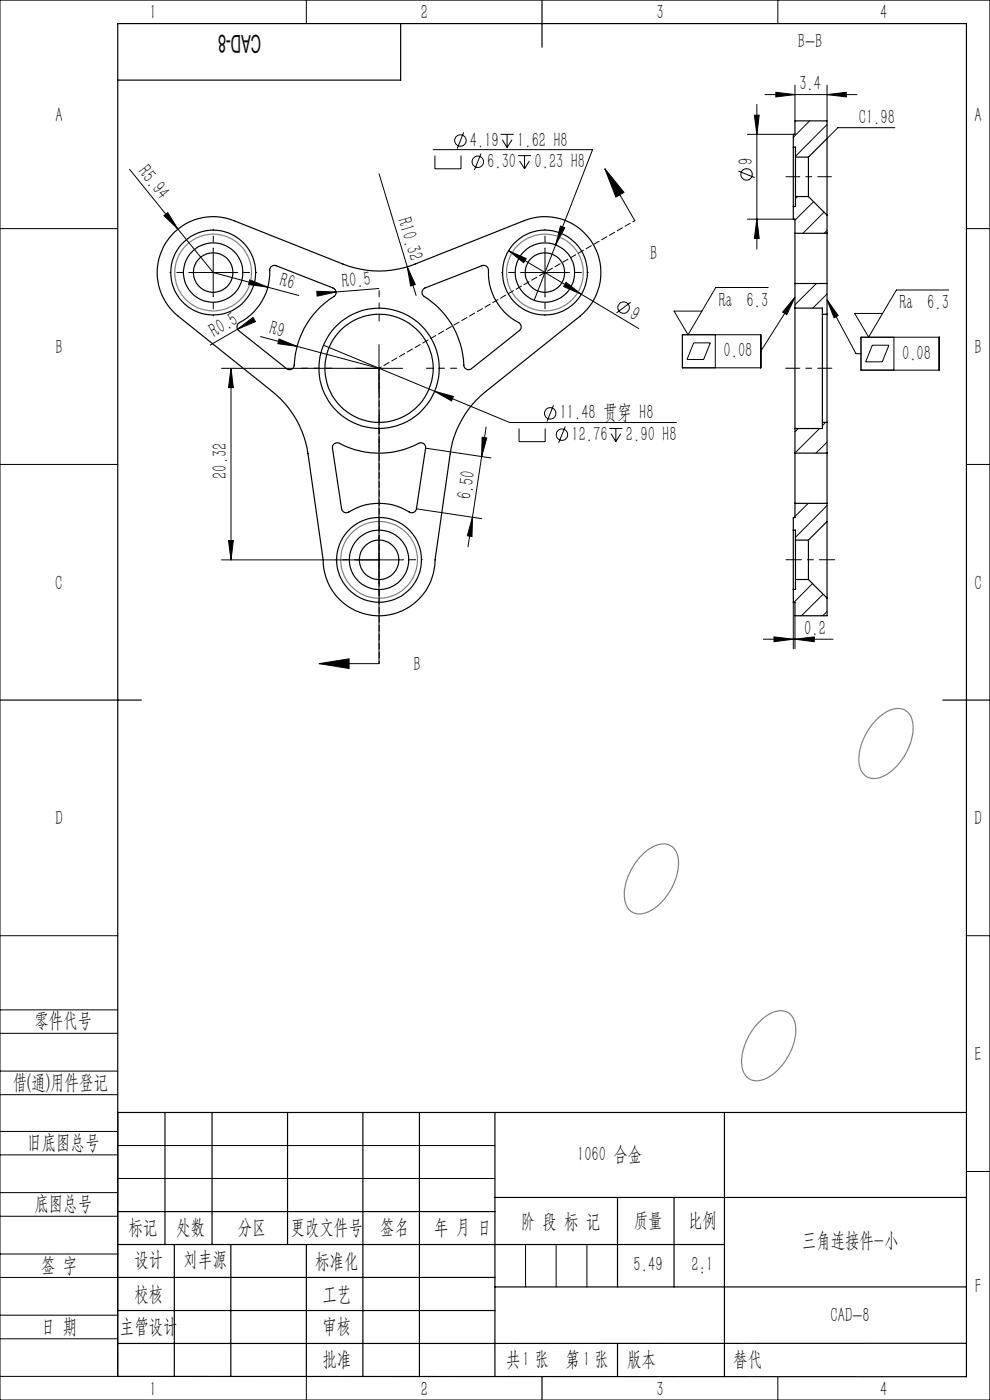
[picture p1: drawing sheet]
<svg xmlns="http://www.w3.org/2000/svg" width="210mm" height="297mm" viewBox="0 0 210 297" stroke-linecap="round" stroke-linejoin="round" font-family="sans-serif">
<g fill="none" stroke="#000" stroke-width=".21">
<path d="M0 0h210v297h-210zM65 0v5M164.6 19.6l4 .5-4 .5zM165 0v5M168.6 18.1v7.5M175.4 18.1v7.5M27.5 35.9l10.2 12.7M80.4 36.9l6 19.7M91.9 31.7h33.8l-12.4 32M92.3 33v2.8h5.5v-2.8M98.4 28.1l-1.4 3.4M102 32.6l-1.4 3.5"/>
<path d="M106.2 28.5h2.8M106.5 29.6l1.1 1.7M107.6 28.5v2.8M108.6 29.6l-1 1.7M109.9 33h2.7M110.2 34.1l1.1 1.7M111.3 33v2.8M112.3 34.1l-1 1.7M128.3 35.8l4.1 5-1.8 1zM128.3 35.8l6.4 11M156.6 36.3l3.5 1.4M158.5 28.5h9.8"/>
<path d="M160 24.4h1l-.5 4.1zM160.5 22.2v30.6M162.3 20.1h19.5M171.7 25.6l-3.4 3.5M175.4 20.1l4.1-.5v1zM175.4 26.4l-6.7 6.8M189.8 27.1h-12.1l-2.3 2.3M0 48.5h25M34.8 45.8l.8-.7 2.1 3.5zM37.7 48.6l7.5 9.2 11.6 3.1M40.2 57.8h10M45.2 52.8v10"/>
<path d="M53 59.4l3.8 1.5-4.1-.5zM86.4 56.6l1.7 3.8-1 .3zM86.4 56.6l1.9 6.1M107.9 53.2l3.7 1.7-.5 .8zM107.9 53.2l27.6 16.5M110.6 57.8h10M115.6 52.8v10M118.9 48l.9 .3-1.9 3.7zM120.1 59.9l3.2 2.5-3.7-1.6zM158.5 46.5h9.8M160.5 46.5l.5 4.1h-1zM169.2 41.7l-.5 .4"/>
<path d="M172.6 42.8l-4 3.9M174.8 45l-4.5 4.5M175.4 48.9l-.6 .6M205 48.5h5M47 78.1h38.4M49 78.1v40.7M49 78.1l.5 4.1h-1zM50.4 69.8l3.3-2.5 .5 .9zM50.4 69.8l-5.8 3.4M51.3 69.4l-.9 .4M55.3 71.4l7.7 2.1M56.8 60.9l6.6 1.8"/>
<path d="M59.2 71.9l3.8 1.6-4.1-.6zM63 73.5l17.4 4.6M67.2 61.8l4.1 .1-4 .9zM68.6 73.2l23.6 9.8M71.3 61.9l-1 .2M80.4 61.2l-9.1 .7M80.4 73.1v67.7h-12.7M133.8 64.1l-3 2.3M144.7 71h16.7v7h-16.7zM147.1 72.7h3.6l-1.4 3.6h-3.6zM151.7 71v7M162.9 61h-11.1l-5.9 10-2.9-5h5.9"/>
<path d="M168.6 63l-7.2 11.5M168.6 63l-1.7 3.7-.9-.5zM168.7 60.1l-.1 .1M173.2 60.1l-4.6 4.6M175.4 63.6l6.2 11.4h1M175.4 62.4l-3 3M175.4 63.6l2.4 3.4-.9 .4zM182.6 71.5h16.6v7h-16.6zM185 73.2h3.6l-1.5 3.6h-3.5zM189.6 71.5v7M201.3 61.5h-11.2l-5.8 10-3-5h5.9M0 98.5h25"/>
<path d="M90.3 95.1l13.8 2.1M92.2 83l4 1.1-.4 1zM92.2 83l15.9 6.6h35.4M102.3 92.7l1 .2-1.1 4zM103.1 90.6l-2.9 19.1M110.1 90.9v2.8h5.5v-2.8M117.4 86l-1.4 3.4M119.9 90.5l-1.4 3.4M129.3 90.9h2.7M129.6 92l1 1.7M130.6 90.9v2.8M131.7 92l-1.1 1.7"/>
<path d="M169.3 90.9l-.7 .7M173.8 90.9l-5.2 5.2M175.1 89.6l-.7 .7M175.4 93.8l-2.3 2.3M205 98.5h5M47 118.8h38.4M48.5 114.7h1l-.5 4.1zM88.3 107.9l13.9 2.1M100.2 109.7l-.9 6.3M100.2 109.7l-.1 4.1-1-.1zM168.5 109.8l-.2 .2M171.4 106.8l-2.8 2.8"/>
<path d="M175.4 107.2l-6.7 6.8M161.9 135.6h14.8M164.2 135.1l4.1 .5-4.1 .5zM168.3 127.8v9.8M168.6 135.6l4.1-.5v1zM168.6 130.6v7M168.7 122.9v.1M172.3 123.8l-3.9 4M174.6 126.1l-4.6 4.5M175.4 129.7l-.9 .9M67.7 140.8l6.3-1v2zM0 198.5h25"/>
<path d="M205 198.5h5M0 214.2h25M0 219.2h25M0 232.2h25M0 227.2h25M25 236v56h-25M0 245h25M0 240h25M0 258h25M0 253h25M25 243h80M25 250h80"/>
<path d="M205 248.5h5M0 271h25M0 266h25M0 279h25M111.5 264v9M118 264v9M124.5 264v9M0 284h25M65 292.1v4.9M153.7 292h.1M165 292v5"/>
<circle cx="97.7" cy="29.8" r="1.22"/>
<circle cx="101.3" cy="34.3" r="1.21"/>
<circle cx="158.4" cy="37" r="1.22"/>
<circle cx="132.3" cy="65.3" r="1.22"/>
<circle cx="116.7" cy="87.7" r="1.22"/>
<circle cx="119.2" cy="92.2" r="1.21"/>
</g>
<g fill="none" stroke="#808080" stroke-width=".25">
<path d="M185.6 153a7.2 7.2 0 0 1 5.2-2.7 3.4 3.4 0 0 1 2.9 3.8 12.1 12.1 0 0 1-7 10.9 3.3 3.3 0 0 1-4.5-3.3 12.4 12.4 0 0 1 3.4-8.7zM136.1 181.5a6.1 6.1 0 0 1 5.6-2.3 4.1 4.1 0 0 1 2.2 4.6 12.4 12.4 0 0 1-6.7 9.8 3.3 3.3 0 0 1-4.7-3.2 12.1 12.1 0 0 1 3.6-8.9zM160.9 216.9a6.1 6.1 0 0 1 5.5-2.4 3.7 3.7 0 0 1 2.4 4 12.5 12.5 0 0 1-6.7 10.5 3.3 3.3 0 0 1-4.8-3.2 12.6 12.6 0 0 1 3.6-8.9z"/>
<circle cx="45.2" cy="57.8" r="8.1"/>
<circle cx="115.6" cy="57.8" r="8.1"/>
<circle cx="80.4" cy="118.8" r="8.1"/>
</g>
<path d="M80.4 78.1v62.7M80.4 78.1l54.3-31.3" fill="none" stroke="#000" stroke-width=".21" stroke-dasharray="1.3 .6" stroke-dashoffset=".7"/>
<path d="M166.7 78.1h9.8" fill="none" stroke="#000" stroke-width=".21" stroke-dasharray="30.5 1.3 1.3 1.3" stroke-dashoffset="27.5"/>
<path d="M166.7 37.5h9.7" fill="none" stroke="#000" stroke-width=".21" stroke-dasharray="30.5 1.3 1.3 1.3" stroke-dashoffset="27.6"/>
<path d="M177.1 118.7h-10.4" fill="none" stroke="#000" stroke-width=".21" stroke-dasharray="30.5 1.3 1.3 1.3" stroke-dashoffset="27.2"/>
<g fill="none" stroke="#000" stroke-width=".25">
<path d="M85 5v12h-60M115 0v10M168.3 31.2v12.6M168.3 31.2h.4v2.1M168.7 33.3v8.4M168.7 33.3h2.8M171.5 33.3v8.4M175.4 29.4v16.2M175.4 29.4v-3.8h-6.8v2.9h-.3v2.7M175.4 29.4l-3.9 3.9M37 49.2a11.9 11.9 0 0 1 12.6-2.4l23.1 9.2a20.5 20.5 0 0 0 15.4 0l23.1-9.2a11.9 11.9 0 0 1 14.6 5.1 11.9 11.9 0 0 1-2.8 15.2l-20 16a20.8 20.8 0 0 0-7.5 13.2l-3.2 22.5a11.9 11.9 0 0 1-11.9 11.8 11.9 11.9 0 0 1-11.9-11.8l-3.2-22.5a20.6 20.6 0 0 0-7.5-13.2l-20-16a11.8 11.8 0 0 1-.8-17.9zM57.4 56.7l.7-.4 .5 .1 12.1 4.7a1.02 1.02 0 0 1 .1 1.8 18 18 0 0 0-8.4 14.8l-.6 .6-.5 .1-.5-.2-10.2-8.1a1.04 1.04 0 0 1 .2-1.7 12.1 12.1 0 0 0 6.4-11.3z"/>
<path d="M168.3 43.8v2.7h.3v18.9M168.6 49.5h6.8M168.7 41.7v2.1h-.4M168.7 41.7h2.8M171.5 41.7l3.9 3.9M175.4 45.6v21.1M89.9 61.2l12.3-4.8a1 1 0 0 1 1.4 .9 12.1 12.1 0 0 0 6.6 11.3l.3 .4 .1 .5-.4 .6-10.2 8.1a1 1 0 0 1-1 .1 1 1 0 0 1-.6-.8 18.1 18.1 0 0 0-8.6-14.8l-.2-.2a.98 .98 0 0 1 .3-1.3zM168.6 65.4v25.5M168.6 65.4h5.8v1.3M168.6 60.1h6.8M174.4 66.7v22.9M174.4 66.7h1"/>
<path d="M175.4 66.7v22.9M70.7 94.3l.5-.3 .5-.1a18.2 18.2 0 0 0 17.4 0l.5 .1 .5 .3 .2 .8-2 12.8a.99 .99 0 0 1-1.5 .7 12.5 12.5 0 0 0-13.3 .2l-.7-.3-.3-.6-2-12.8zM168.6 90.9v18.9h-.3v2.7M168.6 96.1h6.8M174.4 89.6v1.3h-5.8M174.4 89.6h1M175.4 89.6v21M168.3 112.5v12.6M168.3 112.5h.4v2.1M168.6 106.8h6.8M168.7 114.6v8.3M168.7 114.6h2.8"/>
<path d="M171.5 114.6v8.3M175.4 110.6v16.3M175.4 110.6l-3.9 4M168.3 125.1v2.7h.3v2.8h6.8v-3.7M168.7 122.9v2.2h-.4M168.7 122.9h2.8M171.5 122.9l3.9 4M0 148.5h30M200 148.5h10M25 236h180M35 236v28M45 236v28"/>
<path d="M61 236v28M77 236v56M89 236v56M105 236v56M153.7 236v56M25 257h80M105 254h100M131 254v19M143 254v19M25 264h128.7M25 271h80M25 278h80"/>
<path d="M37 264v28M49 264v28M65 264.1v28M105 273h100M25 292l180 .1v-287.1h-180v287M115 292v5M131 285v7M205 285h-180"/>
<circle cx="45.2" cy="57.8" r="6.3"/>
<circle cx="45.2" cy="57.8" r="9"/>
<circle cx="45.2" cy="57.8" r="4.2"/>
<circle cx="115.6" cy="57.8" r="6.3"/>
<circle cx="115.6" cy="57.8" r="4.2"/>
<circle cx="115.6" cy="57.8" r="9"/>
<circle cx="80.4" cy="78.1" r="12.8"/>
<circle cx="80.4" cy="78.1" r="11.5"/>
<circle cx="80.4" cy="118.8" r="9"/>
<circle cx="80.4" cy="118.8" r="4.2"/>
<circle cx="80.4" cy="118.8" r="6.3"/>
</g>
<path d="M40.2 57.8h-4.2M45.2 52.8v-4.2M50.2 57.8h4.2M110.6 57.8h-4.2M115.6 52.8v-4.2M120.6 57.8h4.2M45.2 62.8v4.2M115.6 62.8v4.2M75.4 118.7h-4.2M80.4 113.7v-4.1M85.4 118.7h4.2M80.4 123.7v4.2" fill="none" stroke="#000" stroke-width=".21" stroke-dasharray="30.5 1.3 1.3 1.3" stroke-dashoffset="30.3"/>
<path d="M70.4 78.1h-6.5M80.4 68.1v-6.5M90.4 78.1h6.5M80.4 88.1v6.5" fill="none" stroke="#000" stroke-width=".21" stroke-dasharray="30.5 1.3 1.3 1.3" stroke-dashoffset="29.1"/>
<g fill="#000">
<path d="M34.8 45.8l.8-.7 2.1 3.5zM86.4 56.6l1.7 3.8-1 .3zM50.4 69.8l3.3-2.5 .5 .9zM53 59.4l3.8 1.5-4.1-.5zM59.2 71.9l3.8 1.6-4.1-.6zM67.2 61.8l4.1 .1-4 .9z"/>
<path d="M160 24.4h1l-.5 4.1zM160.5 46.5l.5 4.1h-1z"/>
<path d="M175.4 20.1l4.1-.5v1zM164.6 19.6l4 .5-4 .5z"/>
<path d="M107.9 53.2l3.2 2.5 .5-.8zM120.1 59.9l-.5 .9 3.7 1.6z"/>
<path d="M118.9 48l-1 4 1.9-3.7zM92.2 83l3.6 2.1 .4-1z"/>
<path d="M49 78.1l.5 4.1h-1zM48.5 114.7h1l-.5 4.1z"/>
<path d="M168.6 63l-1.7 3.7-.9-.5zM175.4 63.6l2.4 3.4-.9 .4z"/>
<path d="M100.2 109.7l-.1 4.1-1-.1zM102.3 92.7l1 .2-1.1 4z"/>
<path d="M164.2 135.1l4.1 .5-4.1 .5zM168.6 135.6l4.1-.5v1z"/>
<path d="M67.7 140.8l6.3-1v2zM128.3 35.8l4.1 5-1.8 1z"/>
</g>
<text font-size="5.2" x="55.4" y="7.3" transform="rotate(-180 55.4 7.3)">CAD-8</text>
<g font-size="4.4">
<text x="31.7" y="4.1">1</text>
<text x="89.2" y="4.1">2</text>
<text x="139.2" y="4.1">3</text>
<text x="186.7" y="4.1">4</text>
<text x="169.3" y="10.1">B-B</text>
<text x="169.6" y="19.2">3.4</text>
<text x="11.7" y="25.9">A</text>
<text x="182.2" y="26.2">C1.98</text>
<text x="206.7" y="25.9">A</text>
<text x="99.7" y="31.1">4.19</text>
<text x="103.4" y="35.6">6.30</text>
<text x="109.7" y="31.1">1.62 H8</text>
<text x="113.4" y="35.6">0.23 H8</text>
<text x="159.7" y="35" transform="rotate(-90 159.7 35)">9</text>
<text x="29.1" y="36.5" transform="rotate(51 29.1 36.5)">R5.94</text>
<text x="84.3" y="46.7" transform="rotate(73 84.3 46.7)">R10.32</text>
<text x="137.9" y="55.2">B</text>
<text x="59.2" y="60.7" transform="rotate(15 59.2 60.7)">R6</text>
<text x="72.7" y="61.1" transform="rotate(-5 72.7 61.1)">R0.5</text>
<text x="152.5" y="65.1">Ra 6.3</text>
<text x="190.8" y="65.6">Ra 6.3</text>
<text x="45.5" y="71.6" transform="rotate(-30 45.5 71.6)">R0.5</text>
<text x="57" y="70.9" transform="rotate(15 57 70.9)">R9</text>
<text x="133.3" y="67.4" transform="rotate(31 133.3 67.4)">9</text>
<text x="11.7" y="75.1">B</text>
<text x="153.5" y="75.8">0.08</text>
<text x="191.4" y="76.3">0.08</text>
<text x="206.7" y="75.1">B</text>
<text x="118.7" y="89">11.48 贯穿 H8</text>
<text x="121.2" y="93.5">12.76</text>
<text x="132.8" y="93.5">2.90 H8</text>
<text x="48.1" y="101.6" transform="rotate(-90 48.1 101.6)">20.32</text>
<text x="99.9" y="106.1" transform="rotate(-81 99.9 106.1)">6.50</text>
<text x="11.7" y="125.1">C</text>
<text x="206.7" y="125.1">C</text>
<text x="170.6" y="134.7">0.2</text>
<text x="87.7" y="142.3">B</text>
<text x="11.7" y="175.1">D</text>
<text x="206.7" y="175.1">D</text>
<text x="7.3" y="217.9">零件代号</text>
<text x="206.7" y="225.1">E</text>
<text x="2.7" y="231">借(通)用件登记</text>
<text x="5.8" y="243.7">旧底图总号</text>
<text x="122.4" y="246.2">1060 合金</text>
<text x="7.3" y="256.8">底图总号</text>
<text x="27.2" y="261.8">标记</text>
<text x="37.4" y="261.8">处数</text>
<text x="50.5" y="261.8">分区</text>
<text x="61.7" y="261.8">更改文件号</text>
<text x="80.6" y="261.8">签名</text>
<text x="92.1" y="261.8">年 月 日</text>
<text x="110.5" y="260.4">阶 段 标 记</text>
<text x="134.4" y="260.4">质量</text>
<text x="145.9" y="260.4">比例</text>
<text x="8.7" y="269.8">签 字</text>
<text x="28.5" y="268.7">设计</text>
<text x="38.9" y="268.7">刘丰源</text>
<text x="66.9" y="269">标准化</text>
<text x="134.4" y="269.7">5.49</text>
<text x="146.7" y="269.7">2:1</text>
<text x="170.1" y="264.6">三角连接件-小</text>
<text x="28.5" y="275.9">校核</text>
<text x="68.4" y="275.9">工艺</text>
<text x="206.8" y="274.4">F</text>
<text x="176.2" y="280.6">CAD-8</text>
<text x="8.7" y="282.8">日 期</text>
<text x="25.4" y="282.8">主管设计</text>
<text x="68.4" y="282.8">审核</text>
<text x="68.4" y="289.9">批准</text>
<text x="107.4" y="289.9">共 张</text>
<text x="110.8" y="289.9">1</text>
<text x="120" y="289.9">第 张</text>
<text x="123.7" y="289.9">1</text>
<text x="133" y="289.9">版本</text>
<text x="155.6" y="289.9">替代</text>
<text x="31.7" y="296.1">1</text>
<text x="89.2" y="296.1">2</text>
<text x="139.2" y="296.1">3</text>
<text x="186.7" y="296.1">4</text>
</g>
</svg>
